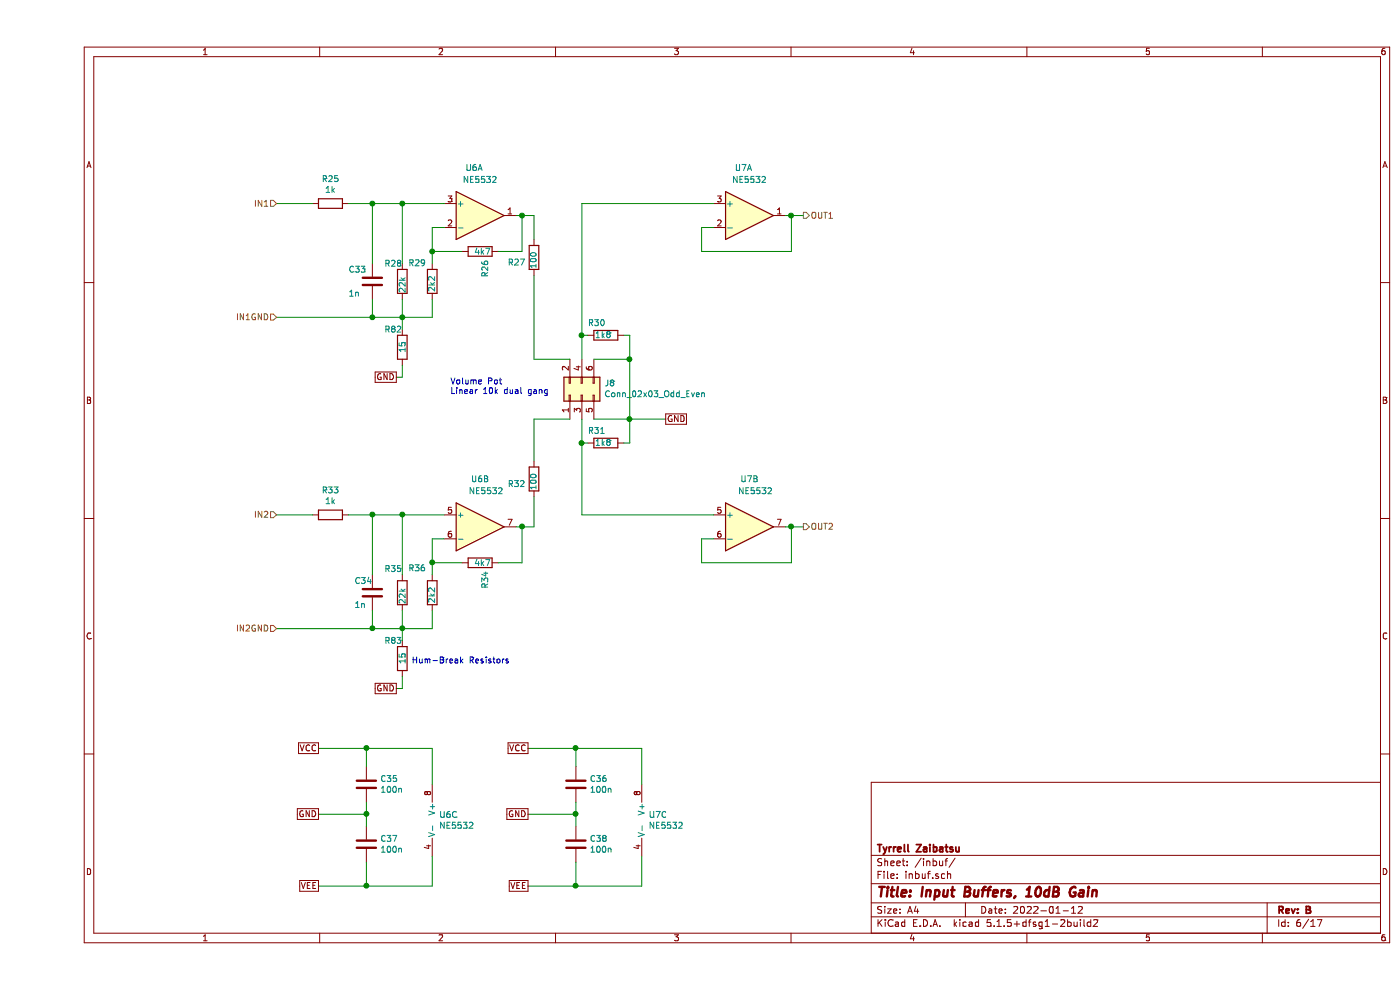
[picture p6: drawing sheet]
EESchema Schematic File Version 4
EELAYER 30 0
EELAYER END
$Descr A4 11693 8268
encoding utf-8
Sheet 6 17
Title "Input Buffers, 10dB Gain"
Date "2022-01-12"
Rev "B"
Comp "Tyrrell Zaibatsu"
Comment1 ""
Comment2 ""
Comment3 ""
Comment4 ""
$EndDescr
$Comp
L Amplifier_Operational:NE5532 U7
U 2 1
P 5950 4400
F 0 "U7" H 5950 4800 50  0000 C CNN
F 1 "NE5532" H 6000 4700 50  0000 C CNN
F 2 "Housings_DIP:DIP-8_W7.62mm_Socket" H 5950 4400 50  0001 C CNN
F 3 "http://www.ti.com/lit/ds/symlink/ne5532.pdf" H 5950 4400 50  0001 C CNN
	2    5950 4400
	1    0    0    -1  
$EndComp
$Comp
L Amplifier_Operational:NE5532 U6
U 3 1
P 3400 6850
F 0 "U6" H 3358 6896 50  0000 L CNN
F 1 "NE5532" H 3358 6805 50  0000 L CNN
F 2 "Housings_DIP:DIP-8_W7.62mm_Socket" H 3400 6850 50  0001 C CNN
F 3 "http://www.ti.com/lit/ds/symlink/ne5532.pdf" H 3400 6850 50  0001 C CNN
	3    3400 6850
	1    0    0    -1  
$EndComp
$Comp
L Device:R R28
U 1 1
P 3050 2350
F 0 "R28" H 2900 2500 50  0000 L CNN
F 1 "22k" V 3050 2250 50  0000 L CNN
F 2 "Resistors_SMD:R_0805" V 2980 2350 50  0001 C CNN
F 3 "~" H 3050 2350 50  0001 C CNN
	1    3050 2350
	1    0    0    -1  
$EndComp
$Comp
L Device:R R25
U 1 1
P 2450 1700
F 0 "R25" V 2243 1700 50  0000 C CNN
F 1 "1k" V 2334 1700 50  0000 C CNN
F 2 "Resistors_SMD:R_0805" V 2380 1700 50  0001 C CNN
F 3 "~" H 2450 1700 50  0001 C CNN
	1    2450 1700
	0    1    1    0   
$EndComp
$Comp
L Device:C C33
U 1 1
P 2800 2350
F 0 "C33" H 2600 2450 50  0000 L CNN
F 1 "1n" H 2600 2250 50  0000 L CNN
F 2 "Capacitors_SMD:C_0805" H 2838 2200 50  0001 C CNN
F 3 "~" H 2800 2350 50  0001 C CNN
	1    2800 2350
	1    0    0    -1  
$EndComp
Wire Wire Line
	2800 2650 2800 2500
$Comp
L Device:C C?
U 1 1
P 2750 7050
AR Path="/6157B871/615A8570" Ref="C?"  Part="1" 
AR Path="/615961F1/615A8570" Ref="C?"  Part="1" 
AR Path="/61596D2A/615A8570" Ref="C?"  Part="1" 
AR Path="/61597701/615A8570" Ref="C?"  Part="1" 
AR Path="/6159A74A/615A8570" Ref="C37"  Part="1" 
F 0 "C37" H 2865 7096 50  0000 L CNN
F 1 "100n" H 2865 7005 50  0000 L CNN
F 2 "Capacitors_SMD:C_0805" H 2788 6900 50  0001 C CNN
F 3 "~" H 2750 7050 50  0001 C CNN
	1    2750 7050
	1    0    0    -1  
$EndComp
$Comp
L Device:C C?
U 1 1
P 2750 6550
AR Path="/6157B871/615A8576" Ref="C?"  Part="1" 
AR Path="/615961F1/615A8576" Ref="C?"  Part="1" 
AR Path="/61596D2A/615A8576" Ref="C?"  Part="1" 
AR Path="/61597701/615A8576" Ref="C?"  Part="1" 
AR Path="/6159A74A/615A8576" Ref="C35"  Part="1" 
F 0 "C35" H 2865 6596 50  0000 L CNN
F 1 "100n" H 2865 6505 50  0000 L CNN
F 2 "Capacitors_SMD:C_0805" H 2788 6400 50  0001 C CNN
F 3 "~" H 2750 6550 50  0001 C CNN
	1    2750 6550
	1    0    0    -1  
$EndComp
Wire Wire Line
	2750 6700 2750 6800
Wire Wire Line
	2350 6800 2750 6800
Connection ~ 2750 6800
Wire Wire Line
	2750 6800 2750 6900
Text GLabel 2350 6800 0    50   UnSpc ~ 0
GND
Text GLabel 2350 6250 0    50   UnSpc ~ 0
VCC
Text GLabel 2350 7400 0    50   UnSpc ~ 0
VEE
Wire Wire Line
	2350 6250 2750 6250
Wire Wire Line
	2750 6250 2750 6400
Wire Wire Line
	2350 7400 2750 7400
Wire Wire Line
	2750 7400 2750 7200
Wire Wire Line
	2750 6250 3300 6250
Connection ~ 2750 6250
Wire Wire Line
	2750 7400 3300 7400
Connection ~ 2750 7400
Wire Wire Line
	3300 6250 3300 6550
Wire Wire Line
	3300 7150 3300 7400
Text GLabel 3000 3150 0    50   UnSpc ~ 0
GND
Connection ~ 2800 2650
Text HLabel 2000 1700 0    50   Input ~ 0
IN1
Text HLabel 2000 4300 0    50   Input ~ 0
IN2
Wire Wire Line
	2000 1700 2300 1700
Wire Wire Line
	2000 4300 2300 4300
Connection ~ 2800 5250
Wire Wire Line
	2800 5250 2800 5100
$Comp
L Device:C C34
U 1 1
P 2800 4950
F 0 "C34" H 2650 5050 50  0000 L CNN
F 1 "1n" H 2650 4850 50  0000 L CNN
F 2 "Capacitors_SMD:C_0805" H 2838 4800 50  0001 C CNN
F 3 "~" H 2800 4950 50  0001 C CNN
	1    2800 4950
	1    0    0    -1  
$EndComp
$Comp
L Device:R R33
U 1 1
P 2450 4300
F 0 "R33" V 2243 4300 50  0000 C CNN
F 1 "1k" V 2334 4300 50  0000 C CNN
F 2 "Resistors_SMD:R_0805" V 2380 4300 50  0001 C CNN
F 3 "~" H 2450 4300 50  0001 C CNN
	1    2450 4300
	0    1    1    0   
$EndComp
$Comp
L Device:R R35
U 1 1
P 3050 4950
F 0 "R35" H 2900 5150 50  0000 L CNN
F 1 "22k" V 3050 4850 50  0000 L CNN
F 2 "Resistors_SMD:R_0805" V 2980 4950 50  0001 C CNN
F 3 "~" H 3050 4950 50  0001 C CNN
	1    3050 4950
	1    0    0    -1  
$EndComp
$Comp
L Amplifier_Operational:NE5532 U6
U 1 1
P 3700 1800
F 0 "U6" H 3650 2200 50  0000 C CNN
F 1 "NE5532" H 3700 2100 50  0000 C CNN
F 2 "Housings_DIP:DIP-8_W7.62mm_Socket" H 3700 1800 50  0001 C CNN
F 3 "http://www.ti.com/lit/ds/symlink/ne5532.pdf" H 3700 1800 50  0001 C CNN
	1    3700 1800
	1    0    0    -1  
$EndComp
$Comp
L Device:R R26
U 1 1
P 3700 2100
F 0 "R26" H 3770 2146 50  0000 L CNN
F 1 "4k7" V 3700 2050 50  0000 L CNN
F 2 "Resistors_SMD:R_0805" V 3630 2100 50  0001 C CNN
F 3 "~" H 3700 2100 50  0001 C CNN
	1    3700 2100
	0    1    1    0   
$EndComp
$Comp
L Device:R R29
U 1 1
P 3300 2350
F 0 "R29" H 3350 2200 50  0000 L CNN
F 1 "2k2" V 3300 2300 50  0000 L CNN
F 2 "Resistors_SMD:R_0805" V 3230 2350 50  0001 C CNN
F 3 "~" H 3300 2350 50  0001 C CNN
	1    3300 2350
	-1   0    0    1   
$EndComp
Wire Wire Line
	3300 2500 3300 2650
Wire Wire Line
	4000 1800 4050 1800
Wire Wire Line
	4050 1800 4050 2100
Wire Wire Line
	3850 2100 4050 2100
Connection ~ 4050 1800
Wire Wire Line
	4050 1800 4150 1800
Wire Wire Line
	2600 1700 2800 1700
Wire Wire Line
	3300 1900 3400 1900
Wire Wire Line
	2800 1700 2800 2200
Connection ~ 2800 1700
Wire Wire Line
	2800 1700 3050 1700
Wire Wire Line
	3050 1700 3050 2200
Wire Wire Line
	3300 1900 3300 2100
Wire Wire Line
	3550 2100 3300 2100
Connection ~ 3300 2100
Wire Wire Line
	3300 2100 3300 2200
Wire Wire Line
	4000 4400 4050 4400
$Comp
L Device:R R34
U 1 1
P 3700 4700
F 0 "R34" H 3770 4746 50  0000 L CNN
F 1 "4k7" V 3700 4650 50  0000 L CNN
F 2 "Resistors_SMD:R_0805" V 3630 4700 50  0001 C CNN
F 3 "~" H 3700 4700 50  0001 C CNN
	1    3700 4700
	0    1    1    0   
$EndComp
$Comp
L Device:R R36
U 1 1
P 3300 4950
F 0 "R36" H 3350 4750 50  0000 L CNN
F 1 "2k2" V 3300 4900 50  0000 L CNN
F 2 "Resistors_SMD:R_0805" V 3230 4950 50  0001 C CNN
F 3 "~" H 3300 4950 50  0001 C CNN
	1    3300 4950
	-1   0    0    1   
$EndComp
Wire Wire Line
	3300 5100 3300 5250
Wire Wire Line
	4050 4400 4050 4700
Wire Wire Line
	3850 4700 4050 4700
Wire Wire Line
	3300 4500 3300 4700
Wire Wire Line
	3550 4700 3300 4700
Connection ~ 3300 4700
Wire Wire Line
	3300 4700 3300 4800
Connection ~ 4050 4400
Wire Wire Line
	4050 4400 4150 4400
Wire Wire Line
	3300 4500 3400 4500
Wire Wire Line
	2600 4300 2800 4300
Wire Wire Line
	2800 4300 2800 4800
Connection ~ 2800 4300
Connection ~ 3050 1700
Wire Wire Line
	3050 1700 3400 1700
Wire Wire Line
	2800 2650 3050 2650
Wire Wire Line
	3050 2500 3050 2650
Connection ~ 3050 2650
Wire Wire Line
	3050 2650 3300 2650
Wire Wire Line
	2800 4300 3050 4300
Wire Wire Line
	2800 5250 3050 5250
Wire Wire Line
	3050 5250 3050 5100
Connection ~ 3050 5250
Wire Wire Line
	3050 5250 3300 5250
Wire Wire Line
	3050 4800 3050 4300
Connection ~ 3050 4300
Wire Wire Line
	3050 4300 3400 4300
Text HLabel 6400 1800 2    50   Output ~ 0
OUT1
Text HLabel 6400 4400 2    50   Output ~ 0
OUT2
Wire Wire Line
	6250 1800 6300 1800
Wire Wire Line
	6300 1800 6300 2100
Connection ~ 6300 1800
Wire Wire Line
	6300 1800 6400 1800
Wire Wire Line
	5550 1900 5650 1900
Wire Wire Line
	6250 4400 6300 4400
Wire Wire Line
	6300 4400 6300 4700
Connection ~ 6300 4400
Wire Wire Line
	6300 4400 6400 4400
Wire Wire Line
	5550 4500 5650 4500
$Comp
L Connector_Generic:Conn_02x03_Odd_Even J8
U 1 1
P 4550 3300
F 0 "J8" V 4646 3112 50  0000 R CNN
F 1 "Conn_02x03_Odd_Even" V 4555 3112 50  0000 R CNN
F 2 "Pin_Headers:Pin_Header_Straight_2x03_Pitch2.54mm" H 4550 3300 50  0001 C CNN
F 3 "~" H 4550 3300 50  0001 C CNN
	1    4550 3300
	0    -1   -1   0   
$EndComp
Text Notes 3450 3300 0    50   ~ 0
Volume Pot\nLinear 10k dual gang
Wire Wire Line
	4150 3500 4450 3500
Wire Wire Line
	4150 3000 4450 3000
Wire Wire Line
	5550 2100 5550 1900
Wire Wire Line
	5550 2100 6300 2100
Wire Wire Line
	5550 4700 5550 4500
Wire Wire Line
	5550 4700 6300 4700
$Comp
L Device:R R30
U 1 1
P 4750 2800
F 0 "R30" V 4850 2800 50  0000 L CNN
F 1 "1k8" V 4750 2750 50  0000 L CNN
F 2 "Resistors_SMD:R_0805" V 4680 2800 50  0001 C CNN
F 3 "~" H 4750 2800 50  0001 C CNN
	1    4750 2800
	0    -1   -1   0   
$EndComp
Wire Wire Line
	4950 3500 4950 3000
$Comp
L Device:R R32
U 1 1
P 4150 4000
F 0 "R32" H 4220 4046 50  0000 L CNN
F 1 "100" V 4150 3950 50  0000 L CNN
F 2 "Resistors_SMD:R_0805" V 4080 4000 50  0001 C CNN
F 3 "~" H 4150 4000 50  0001 C CNN
	1    4150 4000
	-1   0    0    1   
$EndComp
$Comp
L Device:R R27
U 1 1
P 4150 2150
F 0 "R27" H 4220 2196 50  0000 L CNN
F 1 "100" V 4150 2100 50  0000 L CNN
F 2 "Resistors_SMD:R_0805" V 4080 2150 50  0001 C CNN
F 3 "~" H 4150 2150 50  0001 C CNN
	1    4150 2150
	-1   0    0    1   
$EndComp
Wire Wire Line
	4150 1800 4150 2000
Wire Wire Line
	4150 2300 4150 3000
Wire Wire Line
	4150 3850 4150 3500
Wire Wire Line
	4150 4150 4150 4400
Wire Wire Line
	4900 2800 4950 2800
Wire Wire Line
	4950 2800 4950 3000
Wire Wire Line
	4550 4300 5650 4300
Wire Wire Line
	4950 3500 4950 3700
Wire Wire Line
	4950 3700 4900 3700
Connection ~ 4950 3500
$Comp
L Amplifier_Operational:NE5532 U7
U 3 1
P 5150 6850
F 0 "U7" H 5108 6896 50  0000 L CNN
F 1 "NE5532" H 5108 6805 50  0000 L CNN
F 2 "Housings_DIP:DIP-8_W7.62mm_Socket" H 5150 6850 50  0001 C CNN
F 3 "http://www.ti.com/lit/ds/symlink/ne5532.pdf" H 5150 6850 50  0001 C CNN
	3    5150 6850
	1    0    0    -1  
$EndComp
$Comp
L Device:C C?
U 1 1
P 4500 7050
AR Path="/6157B871/6198214A" Ref="C?"  Part="1" 
AR Path="/615961F1/6198214A" Ref="C?"  Part="1" 
AR Path="/61596D2A/6198214A" Ref="C?"  Part="1" 
AR Path="/61597701/6198214A" Ref="C?"  Part="1" 
AR Path="/6159A74A/6198214A" Ref="C38"  Part="1" 
F 0 "C38" H 4615 7096 50  0000 L CNN
F 1 "100n" H 4615 7005 50  0000 L CNN
F 2 "Capacitors_SMD:C_0805" H 4538 6900 50  0001 C CNN
F 3 "~" H 4500 7050 50  0001 C CNN
	1    4500 7050
	1    0    0    -1  
$EndComp
$Comp
L Device:C C?
U 1 1
P 4500 6550
AR Path="/6157B871/61982150" Ref="C?"  Part="1" 
AR Path="/615961F1/61982150" Ref="C?"  Part="1" 
AR Path="/61596D2A/61982150" Ref="C?"  Part="1" 
AR Path="/61597701/61982150" Ref="C?"  Part="1" 
AR Path="/6159A74A/61982150" Ref="C36"  Part="1" 
F 0 "C36" H 4615 6596 50  0000 L CNN
F 1 "100n" H 4615 6505 50  0000 L CNN
F 2 "Capacitors_SMD:C_0805" H 4538 6400 50  0001 C CNN
F 3 "~" H 4500 6550 50  0001 C CNN
	1    4500 6550
	1    0    0    -1  
$EndComp
Wire Wire Line
	4500 6700 4500 6800
Wire Wire Line
	4100 6800 4500 6800
Connection ~ 4500 6800
Wire Wire Line
	4500 6800 4500 6900
Text GLabel 4100 6800 0    50   UnSpc ~ 0
GND
Text GLabel 4100 6250 0    50   UnSpc ~ 0
VCC
Text GLabel 4100 7400 0    50   UnSpc ~ 0
VEE
Wire Wire Line
	4100 6250 4500 6250
Wire Wire Line
	4500 6250 4500 6400
Wire Wire Line
	4100 7400 4500 7400
Wire Wire Line
	4500 7400 4500 7200
Wire Wire Line
	4500 6250 5050 6250
Connection ~ 4500 6250
Wire Wire Line
	4500 7400 5050 7400
Connection ~ 4500 7400
Wire Wire Line
	5050 6250 5050 6550
Wire Wire Line
	5050 7150 5050 7400
Text GLabel 5250 3500 2    50   UnSpc ~ 0
GND
Wire Wire Line
	5250 3500 4950 3500
Wire Wire Line
	4550 1700 5650 1700
Wire Wire Line
	4550 3500 4550 3700
Connection ~ 4950 3000
Wire Wire Line
	4550 2800 4600 2800
Connection ~ 4550 2800
Wire Wire Line
	4550 2800 4550 3000
Wire Wire Line
	4650 3000 4950 3000
Wire Wire Line
	4650 3500 4950 3500
Wire Wire Line
	4550 3700 4600 3700
Connection ~ 4550 3700
$Comp
L Amplifier_Operational:NE5532 U7
U 1 1
P 5950 1800
F 0 "U7" H 5900 2200 50  0000 C CNN
F 1 "NE5532" H 5950 2100 50  0000 C CNN
F 2 "Housings_DIP:DIP-8_W7.62mm_Socket" H 5950 1800 50  0001 C CNN
F 3 "http://www.ti.com/lit/ds/symlink/ne5532.pdf" H 5950 1800 50  0001 C CNN
	1    5950 1800
	1    0    0    -1  
$EndComp
$Comp
L Amplifier_Operational:NE5532 U6
U 2 1
P 3700 4400
F 0 "U6" H 3700 4800 50  0000 C CNN
F 1 "NE5532" H 3750 4700 50  0000 C CNN
F 2 "Housings_DIP:DIP-8_W7.62mm_Socket" H 3700 4400 50  0001 C CNN
F 3 "http://www.ti.com/lit/ds/symlink/ne5532.pdf" H 3700 4400 50  0001 C CNN
	2    3700 4400
	1    0    0    -1  
$EndComp
Wire Wire Line
	4550 3700 4550 4300
Wire Wire Line
	4550 1700 4550 2800
Text HLabel 2000 2650 0    50   Input ~ 0
IN1GND
Text HLabel 2000 5250 0    50   Input ~ 0
IN2GND
Wire Wire Line
	2000 2650 2800 2650
$Comp
L Device:R R82
U 1 1
P 3050 2900
F 0 "R82" H 2900 3050 50  0000 L CNN
F 1 "15" V 3050 2850 50  0000 L CNN
F 2 "Resistors_SMD:R_0805" V 2980 2900 50  0001 C CNN
F 3 "~" H 3050 2900 50  0001 C CNN
	1    3050 2900
	1    0    0    -1  
$EndComp
Wire Wire Line
	3050 2650 3050 2750
Wire Wire Line
	3050 3050 3050 3150
Wire Wire Line
	3050 3150 3000 3150
Text GLabel 3000 5750 0    50   UnSpc ~ 0
GND
$Comp
L Device:R R83
U 1 1
P 3050 5500
F 0 "R83" H 2900 5650 50  0000 L CNN
F 1 "15" V 3050 5450 50  0000 L CNN
F 2 "Resistors_SMD:R_0805" V 2980 5500 50  0001 C CNN
F 3 "~" H 3050 5500 50  0001 C CNN
	1    3050 5500
	1    0    0    -1  
$EndComp
Wire Wire Line
	3050 5250 3050 5350
Wire Wire Line
	3050 5650 3050 5750
Wire Wire Line
	3050 5750 3000 5750
Wire Wire Line
	2000 5250 2800 5250
Text Notes 3950 5550 2    50   ~ 0
Hum-Break Resistors
$Comp
L Device:R R31
U 1 1
P 4750 3700
F 0 "R31" V 4850 3700 50  0000 L CNN
F 1 "1k8" V 4750 3650 50  0000 L CNN
F 2 "Resistors_SMD:R_0805" V 4680 3700 50  0001 C CNN
F 3 "~" H 4750 3700 50  0001 C CNN
	1    4750 3700
	0    -1   -1   0   
$EndComp
$EndSCHEMATC
